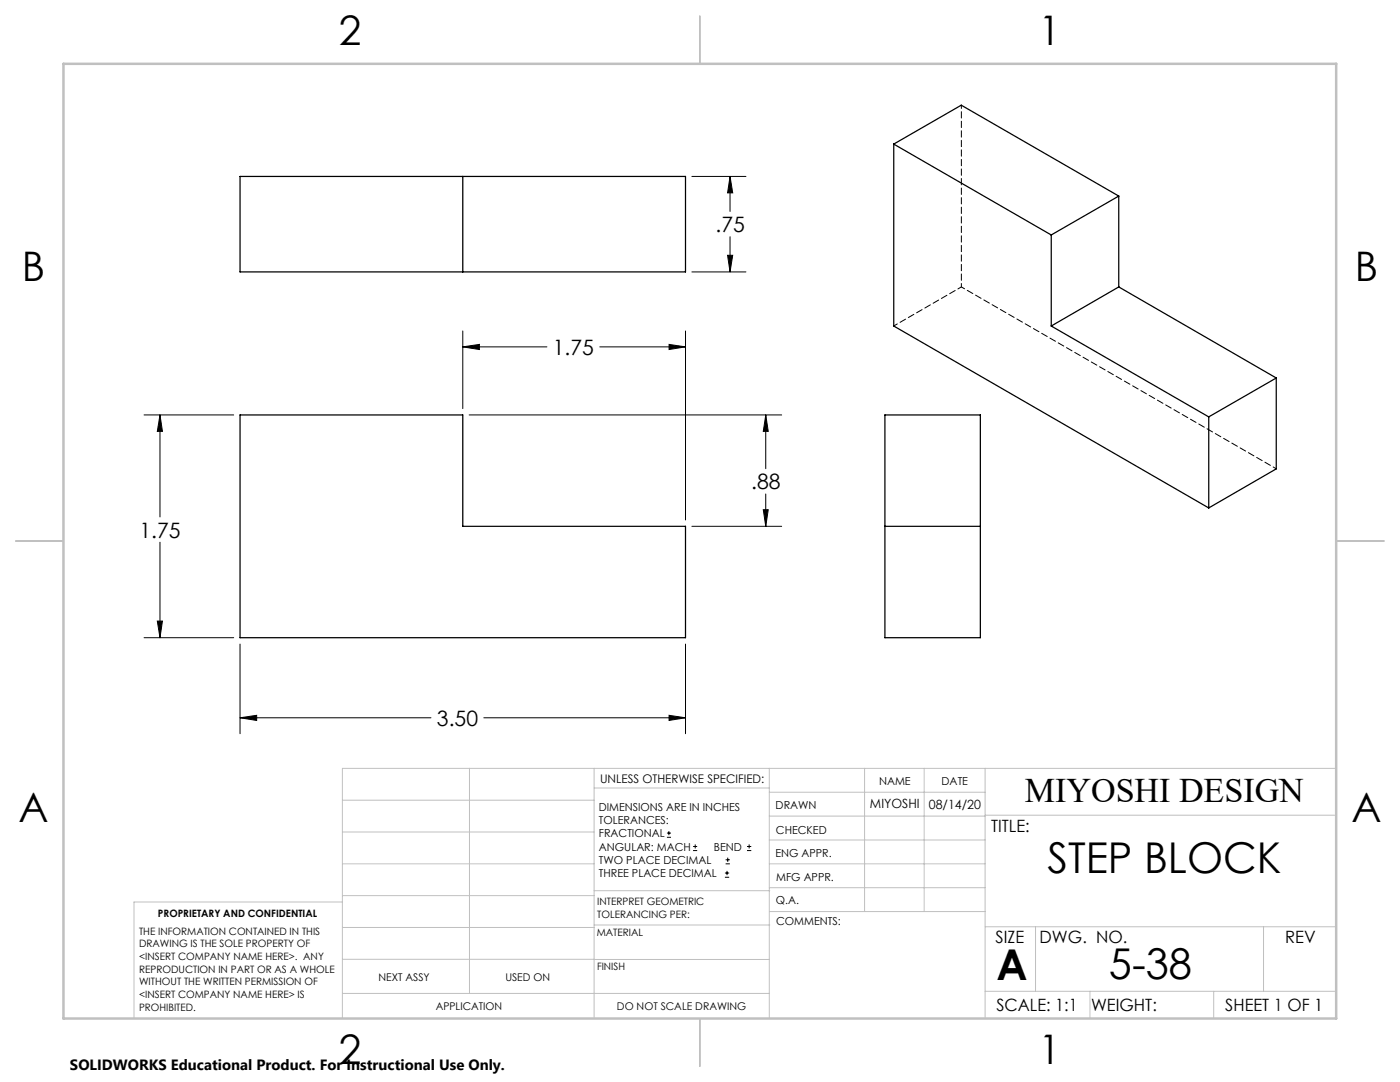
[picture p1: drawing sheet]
<svg xmlns="http://www.w3.org/2000/svg" width="279mm" height="216mm" viewBox="0 0 279 216" stroke-linecap="round" stroke-linejoin="round" font-family="sans-serif">
<g fill="none" stroke="#000" stroke-width=".2">
<path d="M138.1 35.2h10.8M145.7 35.2v7M145.7 35.2l.5 3.3h-1zM138.1 54.3h10.8M145.2 50.9h1l-.5 3.4zM145.7 47.2v7.1M92.4 69.2l3.3-.5v1zM92.4 66v15.5M92.4 69.2h16.7M119.7 69.2h17.1M133.5 68.7l3.3 .5-3.3 .5zM136.8 66v37.8"/>
<path d="M28.8 82.8h17.8M31.9 82.8v20.4M31.9 82.8l.5 3.3h-1zM93.6 82.8h62.4M152.8 82.8v10.7M152.8 98.6v6.4M152.8 82.8l.5 3.3h-1zM31.9 108.2v19M138.1 105h17.9M152.3 101.7h1l-.5 3.3zM28.8 127.2h17.8M31.4 123.9h1l-.5 3.3z"/>
<path d="M47.9 128.5v17.9M136.8 128.5v17.9M47.9 143.2h38.1M47.9 143.2l3.3-.5v1.1zM96.6 143.2h40.2M133.5 142.7l3.3 .5-3.3 .6zM133.1 167.1h.8M133.1 166.2h.8M133.5 165.8v.9M138.3 169.7h.8M138.3 168.9h.8M138.7 168.5v.8"/>
<path d="M144.7 175h.8M144.7 174.2h.8M144.8 172.4h.9M144.8 171.6h.9M145.1 173.8v.8M145.2 171.1v.9M149.1 169.7h.8M149.1 168.9h.8M149.5 168.5v.8"/>
</g>
<g fill="none" stroke="#c0c0c0" stroke-width=".2">
<path d="M68.3 159.7h50.3M93.7 153.3v44.9M118.6 153.3v49.9M118.6 157.2h34.9M153.5 153.3v49.9M153.5 158.1h43.1M172.5 153.3v28.6M184.4 153.3v28.6M196.6 153.3v49.9M266.7 153.3h-198.4v49.9M68.3 178.7h50.3M68.3 172.4h50.3"/>
<path d="M68.3 166h50.3M68.3 180h-41.6v23.2M118.6 177.7h35M153.5 167.6h43.1M153.5 162.8h43.1M153.5 172.4h43.1M153.5 177.1h43.1M196.6 162.7h70.1M68.3 198.2h85.2M68.3 191.4l85.2 .1M68.3 185.1h50.3M118.6 184.6h35"/>
<path d="M153.6 181.9h43M196.6 197.8h70.1M196.6 184.9h70.1M206.7 184.9v12.9M217.5 197.8v5.4M242.2 197.8v5.4M252.2 184.9v12.9"/>
</g>
<path d="M139.7 3.2v9.5M3.1 107.9h9.6M266.7 107.9h9.5M139.7 203.2v9.6" fill="none" stroke="#c0c0c0" stroke-width=".25"/>
<path d="M12.7 12.7h254v190.5h-254z" fill="none" stroke="#c0c0c0" stroke-width=".5"/>
<path d="M31.9 82.8l.5 3.3h-1zM31.4 123.9h1l-.5 3.3zM47.9 143.2l3.3-.5v1.1zM133.5 142.7l3.3 .5-3.3 .6zM92.4 69.2l3.3-.5v1zM133.5 68.7l3.3 .5-3.3 .5zM152.3 101.7h1l-.5 3.3zM152.8 82.8l.5 3.3h-1zM145.7 35.2l.5 3.3h-1zM145.2 50.9h1l-.5 3.4z" fill="#000"/>
<g fill="none" stroke="#000" stroke-width=".25">
<path d="M47.9 35.2h88.9v19.1h-88.9zM92.4 35.2v19.1M178.4 28.8l31.4 18.1M178.4 28.8v36.3l62.8 36.3M178.4 28.8l13.4-7.8 31.5 18.1M223.3 39.1l-13.5 7.8M223.3 39.1v18.2M209.8 46.9v18.2M223.3 57.3l-13.5 7.8M223.3 57.3l31.4 18.1M209.8 65.1l31.4 18.1M254.7 75.4v18.2l-13.5 7.8"/>
<path d="M254.7 75.4l-13.5 7.8M47.9 82.8h44.5v22.2h44.4v22.2h-88.9zM176.6 82.8h19.1v44.4h-19.1zM241.2 83.2v18.2M176.6 105h19.1"/>
</g>
<path d="M191.9 57.3l62.8 36.2M178.4 65l13.5-7.7" fill="none" stroke="#000" stroke-width=".2" stroke-dasharray="1.3 .6" stroke-dashoffset=".5"/>
<path d="M191.9 21v36.3" fill="none" stroke="#000" stroke-width=".2" stroke-dasharray="1.3 .6" stroke-dashoffset=".6"/>
<g font-size="8.5">
<text x="209" y="174.2">STEP BLOCK</text>
<text x="198.9" y="195.5">A</text>
<text x="221.3" y="195.4">5-38</text>
</g>
<g font-size="8.1">
<text x="67.6" y="8.9">2</text>
<text x="207.3" y="8.9">1</text>
<text x="4.4" y="56.1">B</text>
<text x="270.4" y="56.1">B</text>
<text x="3.7" y="164.1">A</text>
<text x="269.7" y="164.1">A</text>
<text x="67.6" y="212.4">2</text>
<text x="207.3" y="212.4">1</text>
</g>
<text font-size="6.9" x="204.5" y="160.1">MIYOSHI DESIGN</text>
<g font-size="4.2">
<text x="142.8" y="46.3">.75</text>
<text x="110.3" y="70.8">1.75</text>
<text x="149.9" y="97.6">.88</text>
<text x="27.8" y="107.3">1.75</text>
<text x="87.2" y="144.8">3.50</text>
</g>
<g font-size="3.4">
<text x="197.8" y="166">TITLE:</text>
<text x="198.7" y="188.1">SIZE</text>
<text x="207.5" y="188.1">DWG. NO.</text>
<text x="256.5" y="188.2">REV</text>
<text x="198.8" y="201.7">SCALE: 1:1</text>
<text x="217.7" y="201.8">WEIGHT:</text>
<text x="244.5" y="201.7">SHEET 1 OF 1</text>
</g>
<text font-size="3" x="14" y="213.5">SOLIDWORKS Educational Product. For Instructional Use Only.</text>
<g font-size="2.5">
<text x="173.6" y="161.3">MIYOSHI</text>
<text x="185.4" y="161.4">08/14/20</text>
</g>
<text font-size="2.4" x="119.8" y="156.2">UNLESS OTHERWISE SPECIFIED:</text>
<g font-size="2.2">
<text x="119.5" y="161.8">DIMENSIONS ARE IN INCHES</text>
<text x="154.8" y="161.4">DRAWN</text>
<text x="175.4" y="156.6">NAME</text>
<text x="187.9" y="156.7">DATE</text>
<text x="119.5" y="164.4">TOLERANCES:</text>
<text x="119.5" y="167.1">FRACTIONAL</text>
<text x="154.9" y="166.3">CHECKED</text>
<text x="119.5" y="169.7">ANGULAR: MACH</text>
<text x="119.5" y="172.4">TWO PLACE DECIMAL</text>
<text x="142.5" y="169.7">BEND</text>
<text x="154.8" y="171">ENG APPR.</text>
<text x="119.5" y="175">THREE PLACE DECIMAL</text>
<text x="154.9" y="175.7">MFG APPR.</text>
<text x="154.9" y="180.4">Q.A.</text>
<text x="154.9" y="184.6">COMMENTS:</text>
</g>
<g font-size="2.1">
<text x="75.5" y="195.7">NEXT ASSY</text>
<text x="100.9" y="195.7">USED ON</text>
<text x="86.9" y="201.5">APPLICATION</text>
<text x="123.1" y="201.6">DO NOT SCALE DRAWING</text>
</g>
<g font-size="2">
<text x="31.5" y="182.9">PROPRIETARY AND CONFIDENTIAL</text>
<text x="119.2" y="180.6">INTERPRET GEOMETRIC</text>
<text x="119.2" y="183.1">TOLERANCING PER:</text>
<text x="27.8" y="186.5">THE INFORMATION CONTAINED IN THIS</text>
<text x="27.8" y="189">DRAWING IS THE SOLE PROPERTY OF</text>
<text x="27.8" y="191.6">&lt;INSERT COMPANY NAME HERE&gt;. ANY</text>
<text x="119.1" y="186.7">MATERIAL</text>
<text x="27.8" y="194.1">REPRODUCTION IN PART OR AS A WHOLE</text>
<text x="27.8" y="196.6">WITHOUT THE WRITTEN PERMISSION OF</text>
<text x="119.1" y="193.5">FINISH</text>
<text x="27.8" y="199.1">&lt;INSERT COMPANY NAME HERE&gt; IS</text>
<text x="27.8" y="201.7">PROHIBITED.</text>
</g>
</svg>
